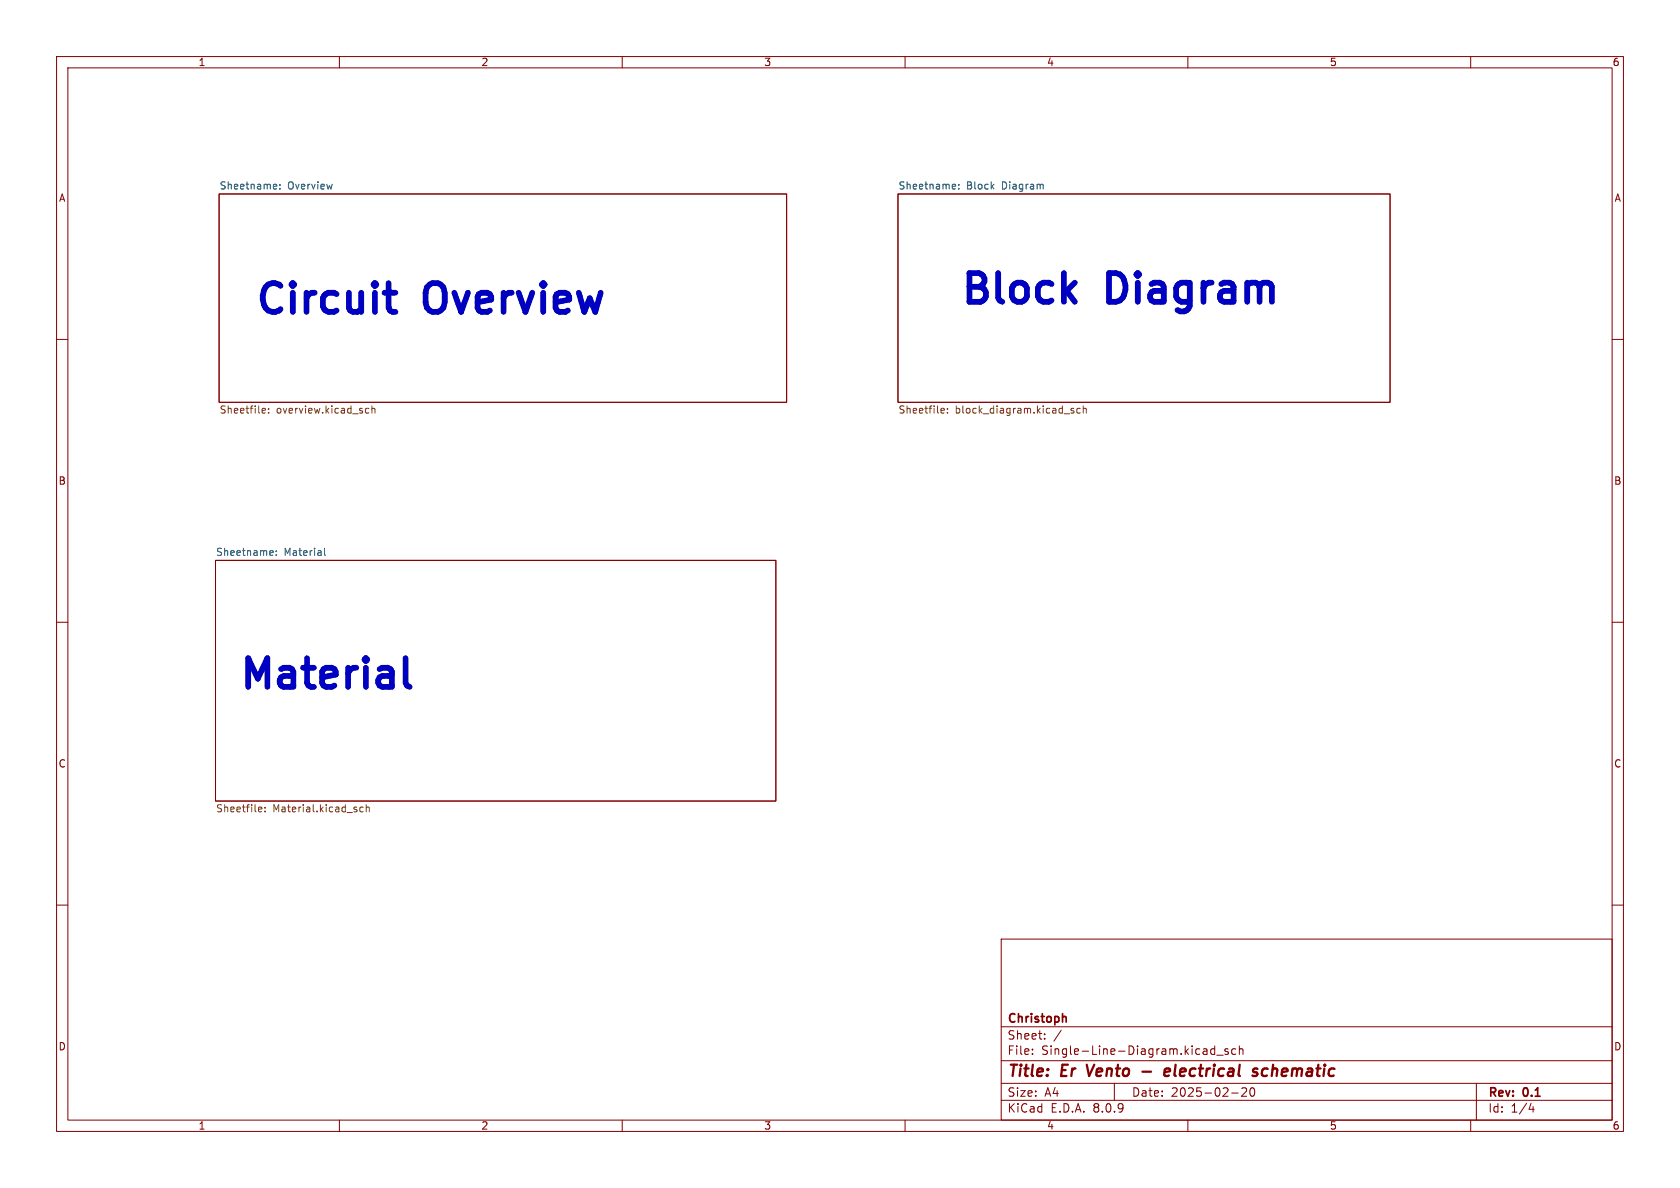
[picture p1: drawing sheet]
<svg xmlns="http://www.w3.org/2000/svg" width="297mm" height="210mm" viewBox="0 0 297 210" stroke-linecap="round" stroke-linejoin="round" font-family="sans-serif">
<g fill="none" stroke="#840000" stroke-width=".18">
<path d="M10 10h277v190h-277zM12 12h273v186h-273zM60 10v2M110 10v2M160 10v2M210 10v2M260 10v2M38.7 34.3h100.4v36.8h-100.4zM158.7 34.3h87v36.8h-87zM10 60h2M285 60h2M38.1 99.1h99.1v42.5h-99.1z"/>
<path d="M10 110h2M285 110h2M10 160h2M177 166h108v32h-108zM285 160h2M60 198v2M110 198v2M160 198v2M177 194.5h108M177 191.5h108M177 187.5h108M177 181.5h108"/>
<path d="M182.5 186.3v.1M182.5 185.5v.1M184.7 183.6v.1M184.7 182.8v.1M187.6 182.1l-1.3 2M197 191.5v3M210 198v2M214.7 184.9v1.5M214.7 185.5l-.4-.1-.3 .3v.4l.2 .2h.5M215.1 186.5h1.1M217.1 185.5l-.4-.1-.2 .2 .1 .2 .5 .2v.3h-.6M217.7 193.2h1.2"/>
<path d="M218.5 185.5l-.5-.1-.3 .3v.4l.2 .2h.6M219.1 185.5l.2-.1 .4 .1v.9M219.1 184.9v1.5M219.5 192.4l.6-.1 .2 .1 .1 .3-.9 1.1h.9M221.1 192.4l.2-.1a.81 .81 0 0 1 .6 .6 .81 .81 0 0 1-.3 .8l-.1 .1a.81 .81 0 0 1-.4-1.4zM260 198v2M261 191.5v6.5M270.7 195l-.4 1.1h.9M271 195.6v1"/>
</g>
<path d="M192.1 188.2l.4 2M202 189.4h1.5M205.9 189.5l.9-.1v-.4l-.2-.1-.6 .1-.2 .9 .3 .3 .5-.1M221.6 189.4l.5 .1 .2 .3-.1 .3-.6 .1M222.3 189a.5 .5 0 0 0-.8 .2M224.1 189a.66 .66 0 0 0-1 .3v.5l.1 .3 .2 .1 .6-.1" fill="none" stroke="#840000" stroke-width=".4"/>
<path d="M188.4 179.8l.1 .9" fill="none" stroke="#840000" stroke-width=".3"/>
<g fill="none" stroke="#006464" stroke-width=".18">
<path d="M48.5 32.6h.4v.3l-.6 .1M48.9 33.4h-.4M49.5 33.3v.1M49.5 32.6v.1M168.5 32.6h.4v.3l-.6 .1M168.9 33.4h-.4M169.5 33.3v.1M169.5 32.6v.1M184.4 32.6v.8M47.9 97.3l.3 .1 .1 .2-.6 .2M48.2 98.1l-.3 .1M48.8 98.1v.1"/>
<path d="M48.8 97.4v.1M57.4 96.9v1.1l.2 .2"/>
</g>
<g fill="none" stroke="#725600" stroke-width=".18">
<path d="M46.5 72.2h.4v.3l-.6 .1M46.9 73h-.4M47.5 72.9v.1M47.5 72.2v.2M64.7 72.9l.1 .1h.4M65.2 72.2h-.4l-.1 .1M65.7 72.3l.2-.1h.3l.1 .8M65.7 71.8v1.2M166.5 72.2h.4l.1 .3-.7 .1M166.9 73h-.4M167.5 72.9v.1M167.5 72.2v.2"/>
<path d="M189.8 72.2h-.3l-.2 .2 .1 .1 .4 .2v.3h-.5M191 72.2h-.4l-.2 .2 .1 .6h.5M191.5 72.3l.2-.1h.3l.1 .8M191.5 71.8v1.2M45.9 142.7h.3l.1 .3-.6 .1M46.2 143.5h-.3M46.8 143.4v.1M46.8 142.7v.1M64.2 142.7h-.4l-.2 .2 .1 .6h.5M64.7 142.8l.2-.1h.3l.1 .8M64.7 142.2v1.3"/>
</g>
<path d="M68 51.7h1.9M68.9 54.9l.5 .2h.5M71.7 116.3v4.4l.2 .5 .5 .2" fill="none" stroke="#0000c2" stroke-width="1"/>
<g font-size="7.1" fill="#0000c2">
<text x="44.5" y="56.9">Circuit</text>
<text x="75.3" y="56.9">Overview</text>
<text x="169.2" y="55.1">Block</text>
<text x="195.9" y="55.1">Diagram</text>
<text x="41.7" y="123.2">Material</text>
</g>
<g font-size="2.8" fill="#840000">
<text x="178" y="190.9">Title:</text>
<text x="187.7" y="190.9">Er</text>
<text x="193" y="190.9">Vento</text>
<text x="208.3" y="190.9">electrical</text>
<text x="224.8" y="190.9">schematic</text>
</g>
<g font-size="2.1" fill="#840000">
<text x="178" y="184">Sheet:</text>
<text x="178" y="181.2">Christoph</text>
<text x="178" y="186.7">File:</text>
<text x="184.1" y="186.7">Single-Line-Diagram.kicad_sch</text>
<text x="178" y="196.9">KiCad</text>
<text x="178" y="194.1">Size:</text>
<text x="184.7" y="194.1">A4</text>
<text x="185.7" y="196.9">E.D.A.</text>
<text x="193.3" y="196.9">8.0.9</text>
<text x="200" y="194.1">Date:</text>
<text x="207" y="194.1">2025-02-20</text>
<text x="263" y="194.3">Rev:</text>
<text x="263" y="196.9">Id:</text>
<text x="267.1" y="196.9">1/4</text>
<text x="269.4" y="194.3">0.1</text>
</g>
<g font-size="1.8" fill="#840000">
<text x="35" y="11.9">1</text>
<text x="85" y="11.9">2</text>
<text x="135" y="11.9">3</text>
<text x="185" y="11.9">4</text>
<text x="235" y="11.9">5</text>
<text x="285" y="11.9">6</text>
<text x="10.3" y="35.9">A</text>
<text x="285.3" y="35.9">A</text>
<text x="10.3" y="85.9">B</text>
<text x="285.3" y="85.9">B</text>
<text x="10.3" y="135.9">C</text>
<text x="285.3" y="135.9">C</text>
<text x="10.3" y="185.9">D</text>
<text x="285.3" y="185.9">D</text>
<text x="35" y="199.9">1</text>
<text x="85" y="199.9">2</text>
<text x="135" y="199.9">3</text>
<text x="185" y="199.9">4</text>
<text x="235" y="199.9">5</text>
<text x="285" y="199.9">6</text>
</g>
<g font-size="1.8" fill="#006464">
<text x="38.7" y="33.6">Sheetname:</text>
<text x="50.9" y="33.6">Overview</text>
<text x="158.7" y="33.6">Sheetname:</text>
<text x="170.9" y="33.6">Block</text>
<text x="177.2" y="33.6">Diagram</text>
<text x="38.1" y="98.3">Sheetname:</text>
<text x="50.2" y="98.3">Material</text>
</g>
<g font-size="1.8" fill="#725600">
<text x="38.7" y="73.4">Sheetfile:</text>
<text x="48.9" y="73.4">overview.kicad_sch</text>
<text x="158.7" y="73.4">Sheetfile:</text>
<text x="168.9" y="73.4">block_diagram.kicad_sch</text>
<text x="38.1" y="143.9">Sheetfile:</text>
<text x="48.2" y="143.9">Material.kicad_sch</text>
</g>
</svg>
